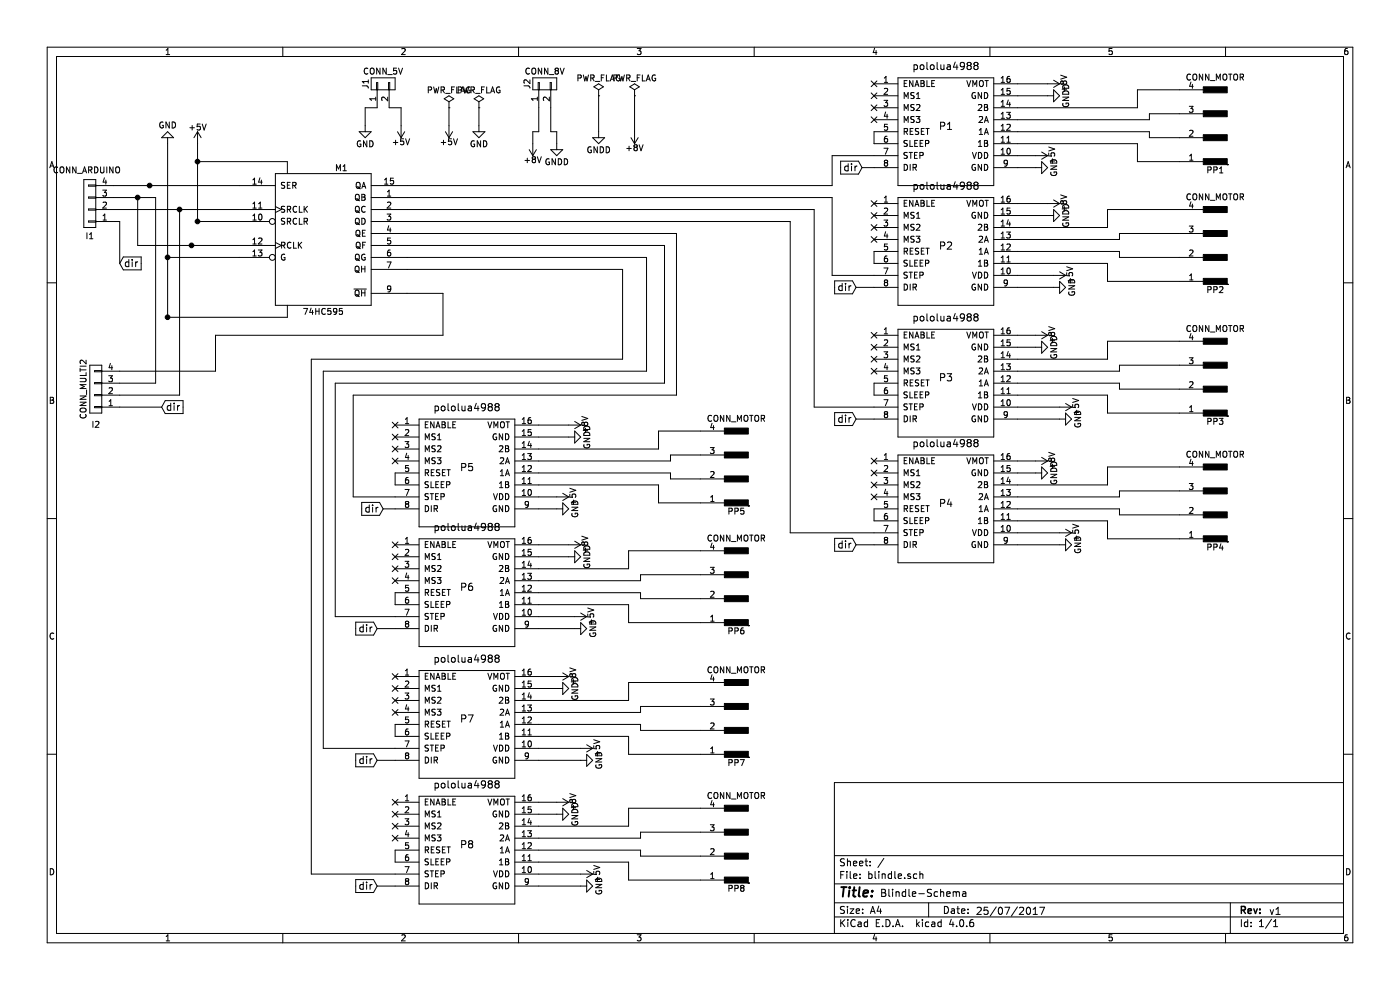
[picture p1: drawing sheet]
EESchema Schematic File Version 2
LIBS:blindle-rescue
LIBS:power
LIBS:device
LIBS:transistors
LIBS:conn
LIBS:linear
LIBS:regul
LIBS:74xx
LIBS:cmos4000
LIBS:adc-dac
LIBS:memory
LIBS:xilinx
LIBS:microcontrollers
LIBS:dsp
LIBS:microchip
LIBS:analog_switches
LIBS:motorola
LIBS:texas
LIBS:intel
LIBS:audio
LIBS:interface
LIBS:digital-audio
LIBS:philips
LIBS:display
LIBS:cypress
LIBS:siliconi
LIBS:opto
LIBS:atmel
LIBS:contrib
LIBS:valves
LIBS:pololu-cache
LIBS:blindle-cache
EELAYER 25 0
EELAYER END
$Descr A4 11693 8268
encoding utf-8
Sheet 1 1
Title ""
Date ""
Rev ""
Comp ""
Comment1 ""
Comment2 ""
Comment3 ""
Comment4 ""
$EndDescr
$Comp
L pololua4988 P1
U 1 1
P 7900 1100
F 0 "P1" H 7900 1150 60  0000 C CNN
F 1 "pololua4988" H 7900 1650 60  0000 C CNN
F 2 "pololu:pololua4988" H 7900 1150 60  0001 C CNN
F 3 "" H 7900 1150 60  0001 C CNN
	1    7900 1100
	1    0    0    -1  
$EndComp
$Comp
L CONN_01X04 I1
U 1 1
P 750 1700
F 0 "I1" H 750 1975 50  0000 C CNN
F 1 "CONN_ARDUINO" H 775 1425 50  0000 C CNN
F 2 "Pin_Headers:Pin_Header_Straight_1x04_Pitch2.54mm" H 750 1900 50  0001 C CNN
F 3 "" H 750 1900 50  0001 C CNN
	1    750  1700
	-1   0    0    1   
$EndComp
$Comp
L CONN_01X04_MALE PP1
U 1 1
P 10150 1050
F 0 "PP1" H 10150 1425 50  0000 C CNN
F 1 "CONN_MOTOR" H 10150 650 50  0000 C CNN
F 2 "Pin_Headers:Pin_Header_Straight_1x04_Pitch2.54mm" H 10150 1350 50  0001 C CNN
F 3 "" H 10150 1350 50  0001 C CNN
	1    10150 1050
	-1   0    0    1   
$EndComp
$Comp
L 74HC595 M1
U 1 1
P 2700 2000
F 0 "M1" H 2850 2600 50  0000 C CNN
F 1 "74HC595" H 2700 1400 50  0000 C CNN
F 2 "Housings_DIP:DIP-16_W7.62mm_LongPads" H 2700 2000 50  0001 C CNN
F 3 "" H 2700 2000 50  0001 C CNN
	1    2700 2000
	1    0    0    -1  
$EndComp
$Comp
L +5V #PWR01
U 1 1
P 1650 1200
F 0 "#PWR01" H 1650 1050 50  0001 C CNN
F 1 "+5V" H 1650 1340 50  0000 C CNN
F 2 "" H 1650 1200 50  0001 C CNN
F 3 "" H 1650 1200 50  0001 C CNN
	1    1650 1200
	1    0    0    -1  
$EndComp
$Comp
L +8V #PWR02
U 1 1
P 8750 700
F 0 "#PWR02" H 8750 550 50  0001 C CNN
F 1 "+8V" H 8750 840 50  0000 C CNN
F 2 "" H 8750 700 50  0001 C CNN
F 3 "" H 8750 700 50  0001 C CNN
	1    8750 700 
	0    1    1    0   
$EndComp
$Comp
L GNDD #PWR03
U 1 1
P 8750 800
F 0 "#PWR03" H 8750 550 50  0001 C CNN
F 1 "GNDD" H 8750 650 50  0000 C CNN
F 2 "" H 8750 800 50  0001 C CNN
F 3 "" H 8750 800 50  0001 C CNN
	1    8750 800 
	0    -1   1    0   
$EndComp
$Comp
L GND #PWR04
U 1 1
P 1400 1200
F 0 "#PWR04" H 1400 950 50  0001 C CNN
F 1 "GND" H 1400 1050 50  0000 C CNN
F 2 "" H 1400 1200 50  0001 C CNN
F 3 "" H 1400 1200 50  0001 C CNN
	1    1400 1200
	-1   0    0    1   
$EndComp
NoConn ~ 7300 1000
NoConn ~ 7300 900 
NoConn ~ 7300 800 
NoConn ~ 7300 700 
$Comp
L CONN_01X02 J1
U 1 1
P 3200 700
F 0 "J1" H 3200 850 50  0000 C CNN
F 1 "CONN_5V" V 3300 700 50  0000 C CNN
F 2 "Connectors:PINHEAD1-2" H 3200 700 50  0001 C CNN
F 3 "" H 3200 700 50  0001 C CNN
	1    3200 700 
	0    -1   -1   0   
$EndComp
$Comp
L GND #PWR05
U 1 1
P 3050 1050
F 0 "#PWR05" H 3050 800 50  0001 C CNN
F 1 "GND" H 3050 900 50  0000 C CNN
F 2 "" H 3050 1050 50  0001 C CNN
F 3 "" H 3050 1050 50  0001 C CNN
	1    3050 1050
	1    0    0    -1  
$EndComp
$Comp
L +5V #PWR06
U 1 1
P 3350 1050
F 0 "#PWR06" H 3350 900 50  0001 C CNN
F 1 "+5V" H 3350 1190 50  0000 C CNN
F 2 "" H 3350 1050 50  0001 C CNN
F 3 "" H 3350 1050 50  0001 C CNN
	1    3350 1050
	-1   0    0    1   
$EndComp
$Comp
L +5V #PWR07
U 1 1
P 3750 1050
F 0 "#PWR07" H 3750 900 50  0001 C CNN
F 1 "+5V" H 3750 1190 50  0000 C CNN
F 2 "" H 3750 1050 50  0001 C CNN
F 3 "" H 3750 1050 50  0001 C CNN
	1    3750 1050
	-1   0    0    1   
$EndComp
$Comp
L GND #PWR08
U 1 1
P 4000 1050
F 0 "#PWR08" H 4000 800 50  0001 C CNN
F 1 "GND" H 4000 900 50  0000 C CNN
F 2 "" H 4000 1050 50  0001 C CNN
F 3 "" H 4000 1050 50  0001 C CNN
	1    4000 1050
	1    0    0    -1  
$EndComp
$Comp
L PWR_FLAG #FLG09
U 1 1
P 3750 900
F 0 "#FLG09" H 3750 975 50  0001 C CNN
F 1 "PWR_FLAG" H 3750 1050 50  0000 C CNN
F 2 "" H 3750 900 50  0001 C CNN
F 3 "" H 3750 900 50  0001 C CNN
	1    3750 900 
	1    0    0    -1  
$EndComp
$Comp
L PWR_FLAG #FLG010
U 1 1
P 4000 900
F 0 "#FLG010" H 4000 975 50  0001 C CNN
F 1 "PWR_FLAG" H 4000 1050 50  0000 C CNN
F 2 "" H 4000 900 50  0001 C CNN
F 3 "" H 4000 900 50  0001 C CNN
	1    4000 900 
	1    0    0    -1  
$EndComp
$Comp
L CONN_01X02 J2
U 1 1
P 4550 700
F 0 "J2" H 4550 850 50  0000 C CNN
F 1 "CONN_8V" V 4650 700 50  0000 C CNN
F 2 "Connectors:bornier2" H 4550 700 50  0001 C CNN
F 3 "" H 4550 700 50  0001 C CNN
	1    4550 700 
	0    -1   -1   0   
$EndComp
$Comp
L +8V #PWR011
U 1 1
P 4450 1200
F 0 "#PWR011" H 4450 1050 50  0001 C CNN
F 1 "+8V" H 4450 1340 50  0000 C CNN
F 2 "" H 4450 1200 50  0001 C CNN
F 3 "" H 4450 1200 50  0001 C CNN
	1    4450 1200
	-1   0    0    1   
$EndComp
$Comp
L GNDD #PWR012
U 1 1
P 4650 1200
F 0 "#PWR012" H 4650 950 50  0001 C CNN
F 1 "GNDD" H 4650 1050 50  0000 C CNN
F 2 "" H 4650 1200 50  0001 C CNN
F 3 "" H 4650 1200 50  0001 C CNN
	1    4650 1200
	1    0    0    -1  
$EndComp
$Comp
L GNDD #PWR013
U 1 1
P 5000 1100
F 0 "#PWR013" H 5000 850 50  0001 C CNN
F 1 "GNDD" H 5000 950 50  0000 C CNN
F 2 "" H 5000 1100 50  0001 C CNN
F 3 "" H 5000 1100 50  0001 C CNN
	1    5000 1100
	1    0    0    -1  
$EndComp
$Comp
L +8V #PWR014
U 1 1
P 5300 1100
F 0 "#PWR014" H 5300 950 50  0001 C CNN
F 1 "+8V" H 5300 1240 50  0000 C CNN
F 2 "" H 5300 1100 50  0001 C CNN
F 3 "" H 5300 1100 50  0001 C CNN
	1    5300 1100
	-1   0    0    1   
$EndComp
$Comp
L PWR_FLAG #FLG015
U 1 1
P 5000 800
F 0 "#FLG015" H 5000 875 50  0001 C CNN
F 1 "PWR_FLAG" H 5000 950 50  0000 C CNN
F 2 "" H 5000 800 50  0001 C CNN
F 3 "" H 5000 800 50  0001 C CNN
	1    5000 800 
	1    0    0    -1  
$EndComp
$Comp
L PWR_FLAG #FLG016
U 1 1
P 5300 800
F 0 "#FLG016" H 5300 875 50  0001 C CNN
F 1 "PWR_FLAG" H 5300 950 50  0000 C CNN
F 2 "" H 5300 800 50  0001 C CNN
F 3 "" H 5300 800 50  0001 C CNN
	1    5300 800 
	1    0    0    -1  
$EndComp
$Comp
L pololua4988 P2
U 1 1
P 7900 2100
F 0 "P2" H 7900 2150 60  0000 C CNN
F 1 "pololua4988" H 7900 2650 60  0000 C CNN
F 2 "pololu:pololua4988" H 7900 2150 60  0001 C CNN
F 3 "" H 7900 2150 60  0001 C CNN
	1    7900 2100
	1    0    0    -1  
$EndComp
$Comp
L CONN_01X04_MALE PP2
U 1 1
P 10150 2050
F 0 "PP2" H 10150 2425 50  0000 C CNN
F 1 "CONN_MOTOR" H 10150 1650 50  0000 C CNN
F 2 "Pin_Headers:Pin_Header_Straight_1x04_Pitch2.54mm" H 10150 2350 50  0001 C CNN
F 3 "" H 10150 2350 50  0001 C CNN
	1    10150 2050
	-1   0    0    1   
$EndComp
$Comp
L GND #PWR017
U 1 1
P 8800 2400
F 0 "#PWR017" H 8800 2150 50  0001 C CNN
F 1 "GND" H 8800 2250 50  0000 C CNN
F 2 "" H 8800 2400 50  0001 C CNN
F 3 "" H 8800 2400 50  0001 C CNN
	1    8800 2400
	0    -1   -1   0   
$EndComp
$Comp
L +5V #PWR018
U 1 1
P 8800 2300
F 0 "#PWR018" H 8800 2150 50  0001 C CNN
F 1 "+5V" H 8800 2440 50  0000 C CNN
F 2 "" H 8800 2300 50  0001 C CNN
F 3 "" H 8800 2300 50  0001 C CNN
	1    8800 2300
	0    1    1    0   
$EndComp
$Comp
L +8V #PWR019
U 1 1
P 8750 1700
F 0 "#PWR019" H 8750 1550 50  0001 C CNN
F 1 "+8V" H 8750 1840 50  0000 C CNN
F 2 "" H 8750 1700 50  0001 C CNN
F 3 "" H 8750 1700 50  0001 C CNN
	1    8750 1700
	0    1    1    0   
$EndComp
$Comp
L GNDD #PWR020
U 1 1
P 8750 1800
F 0 "#PWR020" H 8750 1550 50  0001 C CNN
F 1 "GNDD" H 8750 1650 50  0000 C CNN
F 2 "" H 8750 1800 50  0001 C CNN
F 3 "" H 8750 1800 50  0001 C CNN
	1    8750 1800
	0    -1   -1   0   
$EndComp
$Comp
L GND #PWR021
U 1 1
P 8650 1400
F 0 "#PWR021" H 8650 1150 50  0001 C CNN
F 1 "GND" H 8650 1250 50  0000 C CNN
F 2 "" H 8650 1400 50  0001 C CNN
F 3 "" H 8650 1400 50  0001 C CNN
	1    8650 1400
	0    -1   -1   0   
$EndComp
$Comp
L +5V #PWR022
U 1 1
P 8650 1300
F 0 "#PWR022" H 8650 1150 50  0001 C CNN
F 1 "+5V" H 8650 1440 50  0000 C CNN
F 2 "" H 8650 1300 50  0001 C CNN
F 3 "" H 8650 1300 50  0001 C CNN
	1    8650 1300
	0    1    1    0   
$EndComp
NoConn ~ 7300 1700
NoConn ~ 7300 1800
NoConn ~ 7300 1900
NoConn ~ 7300 2000
Text GLabel 7200 1400 0    60   Input ~ 0
dir
Text GLabel 7150 2400 0    60   Input ~ 0
dir
Text GLabel 1000 2200 2    60   Input ~ 0
dir
$Comp
L pololua4988 P3
U 1 1
P 7900 3200
F 0 "P3" H 7900 3250 60  0000 C CNN
F 1 "pololua4988" H 7900 3750 60  0000 C CNN
F 2 "pololu:pololua4988" H 7900 3250 60  0001 C CNN
F 3 "" H 7900 3250 60  0001 C CNN
	1    7900 3200
	1    0    0    -1  
$EndComp
$Comp
L CONN_01X04_MALE PP3
U 1 1
P 10150 3150
F 0 "PP3" H 10150 3525 50  0000 C CNN
F 1 "CONN_MOTOR" H 10150 2750 50  0000 C CNN
F 2 "Pin_Headers:Pin_Header_Straight_1x04_Pitch2.54mm" H 10150 3450 50  0001 C CNN
F 3 "" H 10150 3450 50  0001 C CNN
	1    10150 3150
	-1   0    0    1   
$EndComp
$Comp
L GND #PWR023
U 1 1
P 8850 3500
F 0 "#PWR023" H 8850 3250 50  0001 C CNN
F 1 "GND" H 8850 3350 50  0000 C CNN
F 2 "" H 8850 3500 50  0001 C CNN
F 3 "" H 8850 3500 50  0001 C CNN
	1    8850 3500
	0    -1   -1   0   
$EndComp
$Comp
L +5V #PWR024
U 1 1
P 8850 3400
F 0 "#PWR024" H 8850 3250 50  0001 C CNN
F 1 "+5V" H 8850 3540 50  0000 C CNN
F 2 "" H 8850 3400 50  0001 C CNN
F 3 "" H 8850 3400 50  0001 C CNN
	1    8850 3400
	0    1    1    0   
$EndComp
$Comp
L +8V #PWR025
U 1 1
P 8650 2800
F 0 "#PWR025" H 8650 2650 50  0001 C CNN
F 1 "+8V" H 8650 2940 50  0000 C CNN
F 2 "" H 8650 2800 50  0001 C CNN
F 3 "" H 8650 2800 50  0001 C CNN
	1    8650 2800
	0    1    1    0   
$EndComp
$Comp
L GNDD #PWR026
U 1 1
P 8650 2900
F 0 "#PWR026" H 8650 2650 50  0001 C CNN
F 1 "GNDD" H 8650 2750 50  0000 C CNN
F 2 "" H 8650 2900 50  0001 C CNN
F 3 "" H 8650 2900 50  0001 C CNN
	1    8650 2900
	0    -1   -1   0   
$EndComp
NoConn ~ 7300 2800
NoConn ~ 7300 2900
NoConn ~ 7300 3000
NoConn ~ 7300 3100
Text GLabel 7150 3500 0    60   Input ~ 0
dir
$Comp
L pololua4988 P4
U 1 1
P 7900 4250
F 0 "P4" H 7900 4300 60  0000 C CNN
F 1 "pololua4988" H 7900 4800 60  0000 C CNN
F 2 "pololu:pololua4988" H 7900 4300 60  0001 C CNN
F 3 "" H 7900 4300 60  0001 C CNN
	1    7900 4250
	1    0    0    -1  
$EndComp
$Comp
L CONN_01X04_MALE PP4
U 1 1
P 10150 4200
F 0 "PP4" H 10150 4575 50  0000 C CNN
F 1 "CONN_MOTOR" H 10150 3800 50  0000 C CNN
F 2 "Pin_Headers:Pin_Header_Straight_1x04_Pitch2.54mm" H 10150 4500 50  0001 C CNN
F 3 "" H 10150 4500 50  0001 C CNN
	1    10150 4200
	-1   0    0    1   
$EndComp
$Comp
L GND #PWR027
U 1 1
P 8850 4550
F 0 "#PWR027" H 8850 4300 50  0001 C CNN
F 1 "GND" H 8850 4400 50  0000 C CNN
F 2 "" H 8850 4550 50  0001 C CNN
F 3 "" H 8850 4550 50  0001 C CNN
	1    8850 4550
	0    -1   -1   0   
$EndComp
$Comp
L +5V #PWR028
U 1 1
P 8850 4450
F 0 "#PWR028" H 8850 4300 50  0001 C CNN
F 1 "+5V" H 8850 4590 50  0000 C CNN
F 2 "" H 8850 4450 50  0001 C CNN
F 3 "" H 8850 4450 50  0001 C CNN
	1    8850 4450
	0    1    1    0   
$EndComp
$Comp
L +8V #PWR029
U 1 1
P 8650 3850
F 0 "#PWR029" H 8650 3700 50  0001 C CNN
F 1 "+8V" H 8650 3990 50  0000 C CNN
F 2 "" H 8650 3850 50  0001 C CNN
F 3 "" H 8650 3850 50  0001 C CNN
	1    8650 3850
	0    1    1    0   
$EndComp
$Comp
L GNDD #PWR030
U 1 1
P 8650 3950
F 0 "#PWR030" H 8650 3700 50  0001 C CNN
F 1 "GNDD" H 8650 3800 50  0000 C CNN
F 2 "" H 8650 3950 50  0001 C CNN
F 3 "" H 8650 3950 50  0001 C CNN
	1    8650 3950
	0    -1   -1   0   
$EndComp
NoConn ~ 7300 3850
NoConn ~ 7300 3950
NoConn ~ 7300 4050
NoConn ~ 7300 4150
Text GLabel 7150 4550 0    60   Input ~ 0
dir
$Comp
L pololua4988 P5
U 1 1
P 3900 3950
F 0 "P5" H 3900 4000 60  0000 C CNN
F 1 "pololua4988" H 3900 4500 60  0000 C CNN
F 2 "pololu:pololua4988" H 3900 4000 60  0001 C CNN
F 3 "" H 3900 4000 60  0001 C CNN
	1    3900 3950
	1    0    0    -1  
$EndComp
$Comp
L CONN_01X04_MALE PP5
U 1 1
P 6150 3900
F 0 "PP5" H 6150 4275 50  0000 C CNN
F 1 "CONN_MOTOR" H 6150 3500 50  0000 C CNN
F 2 "Pin_Headers:Pin_Header_Straight_1x04_Pitch2.54mm" H 6150 4200 50  0001 C CNN
F 3 "" H 6150 4200 50  0001 C CNN
	1    6150 3900
	-1   0    0    1   
$EndComp
$Comp
L +8V #PWR031
U 1 1
P 4750 3550
F 0 "#PWR031" H 4750 3400 50  0001 C CNN
F 1 "+8V" H 4750 3690 50  0000 C CNN
F 2 "" H 4750 3550 50  0001 C CNN
F 3 "" H 4750 3550 50  0001 C CNN
	1    4750 3550
	0    1    1    0   
$EndComp
$Comp
L GNDD #PWR032
U 1 1
P 4750 3650
F 0 "#PWR032" H 4750 3400 50  0001 C CNN
F 1 "GNDD" H 4750 3500 50  0000 C CNN
F 2 "" H 4750 3650 50  0001 C CNN
F 3 "" H 4750 3650 50  0001 C CNN
	1    4750 3650
	0    -1   1    0   
$EndComp
NoConn ~ 3300 3850
NoConn ~ 3300 3750
NoConn ~ 3300 3650
NoConn ~ 3300 3550
$Comp
L pololua4988 P6
U 1 1
P 3900 4950
F 0 "P6" H 3900 5000 60  0000 C CNN
F 1 "pololua4988" H 3900 5500 60  0000 C CNN
F 2 "pololu:pololua4988" H 3900 5000 60  0001 C CNN
F 3 "" H 3900 5000 60  0001 C CNN
	1    3900 4950
	1    0    0    -1  
$EndComp
$Comp
L CONN_01X04_MALE PP6
U 1 1
P 6150 4900
F 0 "PP6" H 6150 5275 50  0000 C CNN
F 1 "CONN_MOTOR" H 6150 4500 50  0000 C CNN
F 2 "Pin_Headers:Pin_Header_Straight_1x04_Pitch2.54mm" H 6150 5200 50  0001 C CNN
F 3 "" H 6150 5200 50  0001 C CNN
	1    6150 4900
	-1   0    0    1   
$EndComp
$Comp
L GND #PWR033
U 1 1
P 4800 5250
F 0 "#PWR033" H 4800 5000 50  0001 C CNN
F 1 "GND" H 4800 5100 50  0000 C CNN
F 2 "" H 4800 5250 50  0001 C CNN
F 3 "" H 4800 5250 50  0001 C CNN
	1    4800 5250
	0    -1   -1   0   
$EndComp
$Comp
L +5V #PWR034
U 1 1
P 4800 5150
F 0 "#PWR034" H 4800 5000 50  0001 C CNN
F 1 "+5V" H 4800 5290 50  0000 C CNN
F 2 "" H 4800 5150 50  0001 C CNN
F 3 "" H 4800 5150 50  0001 C CNN
	1    4800 5150
	0    1    1    0   
$EndComp
$Comp
L +8V #PWR035
U 1 1
P 4750 4550
F 0 "#PWR035" H 4750 4400 50  0001 C CNN
F 1 "+8V" H 4750 4690 50  0000 C CNN
F 2 "" H 4750 4550 50  0001 C CNN
F 3 "" H 4750 4550 50  0001 C CNN
	1    4750 4550
	0    1    1    0   
$EndComp
$Comp
L GNDD #PWR036
U 1 1
P 4750 4650
F 0 "#PWR036" H 4750 4400 50  0001 C CNN
F 1 "GNDD" H 4750 4500 50  0000 C CNN
F 2 "" H 4750 4650 50  0001 C CNN
F 3 "" H 4750 4650 50  0001 C CNN
	1    4750 4650
	0    -1   -1   0   
$EndComp
$Comp
L GND #PWR037
U 1 1
P 4650 4250
F 0 "#PWR037" H 4650 4000 50  0001 C CNN
F 1 "GND" H 4650 4100 50  0000 C CNN
F 2 "" H 4650 4250 50  0001 C CNN
F 3 "" H 4650 4250 50  0001 C CNN
	1    4650 4250
	0    -1   -1   0   
$EndComp
$Comp
L +5V #PWR038
U 1 1
P 4650 4150
F 0 "#PWR038" H 4650 4000 50  0001 C CNN
F 1 "+5V" H 4650 4290 50  0000 C CNN
F 2 "" H 4650 4150 50  0001 C CNN
F 3 "" H 4650 4150 50  0001 C CNN
	1    4650 4150
	0    1    1    0   
$EndComp
NoConn ~ 3300 4550
NoConn ~ 3300 4650
NoConn ~ 3300 4750
NoConn ~ 3300 4850
Text GLabel 3200 4250 0    60   Input ~ 0
dir
Text GLabel 3150 5250 0    60   Input ~ 0
dir
$Comp
L pololua4988 P7
U 1 1
P 3900 6050
F 0 "P7" H 3900 6100 60  0000 C CNN
F 1 "pololua4988" H 3900 6600 60  0000 C CNN
F 2 "pololu:pololua4988" H 3900 6100 60  0001 C CNN
F 3 "" H 3900 6100 60  0001 C CNN
	1    3900 6050
	1    0    0    -1  
$EndComp
$Comp
L CONN_01X04_MALE PP7
U 1 1
P 6150 6000
F 0 "PP7" H 6150 6375 50  0000 C CNN
F 1 "CONN_MOTOR" H 6150 5600 50  0000 C CNN
F 2 "Pin_Headers:Pin_Header_Straight_1x04_Pitch2.54mm" H 6150 6300 50  0001 C CNN
F 3 "" H 6150 6300 50  0001 C CNN
	1    6150 6000
	-1   0    0    1   
$EndComp
$Comp
L GND #PWR039
U 1 1
P 4850 6350
F 0 "#PWR039" H 4850 6100 50  0001 C CNN
F 1 "GND" H 4850 6200 50  0000 C CNN
F 2 "" H 4850 6350 50  0001 C CNN
F 3 "" H 4850 6350 50  0001 C CNN
	1    4850 6350
	0    -1   -1   0   
$EndComp
$Comp
L +5V #PWR040
U 1 1
P 4850 6250
F 0 "#PWR040" H 4850 6100 50  0001 C CNN
F 1 "+5V" H 4850 6390 50  0000 C CNN
F 2 "" H 4850 6250 50  0001 C CNN
F 3 "" H 4850 6250 50  0001 C CNN
	1    4850 6250
	0    1    1    0   
$EndComp
$Comp
L +8V #PWR041
U 1 1
P 4650 5650
F 0 "#PWR041" H 4650 5500 50  0001 C CNN
F 1 "+8V" H 4650 5790 50  0000 C CNN
F 2 "" H 4650 5650 50  0001 C CNN
F 3 "" H 4650 5650 50  0001 C CNN
	1    4650 5650
	0    1    1    0   
$EndComp
$Comp
L GNDD #PWR042
U 1 1
P 4650 5750
F 0 "#PWR042" H 4650 5500 50  0001 C CNN
F 1 "GNDD" H 4650 5600 50  0000 C CNN
F 2 "" H 4650 5750 50  0001 C CNN
F 3 "" H 4650 5750 50  0001 C CNN
	1    4650 5750
	0    -1   -1   0   
$EndComp
NoConn ~ 3300 5650
NoConn ~ 3300 5750
NoConn ~ 3300 5850
NoConn ~ 3300 5950
Text GLabel 3150 6350 0    60   Input ~ 0
dir
$Comp
L pololua4988 P8
U 1 1
P 3900 7100
F 0 "P8" H 3900 7150 60  0000 C CNN
F 1 "pololua4988" H 3900 7650 60  0000 C CNN
F 2 "pololu:pololua4988" H 3900 7150 60  0001 C CNN
F 3 "" H 3900 7150 60  0001 C CNN
	1    3900 7100
	1    0    0    -1  
$EndComp
$Comp
L CONN_01X04_MALE PP8
U 1 1
P 6150 7050
F 0 "PP8" H 6150 7425 50  0000 C CNN
F 1 "CONN_MOTOR" H 6150 6650 50  0000 C CNN
F 2 "Pin_Headers:Pin_Header_Straight_1x04_Pitch2.54mm" H 6150 7350 50  0001 C CNN
F 3 "" H 6150 7350 50  0001 C CNN
	1    6150 7050
	-1   0    0    1   
$EndComp
$Comp
L GND #PWR043
U 1 1
P 4850 7400
F 0 "#PWR043" H 4850 7150 50  0001 C CNN
F 1 "GND" H 4850 7250 50  0000 C CNN
F 2 "" H 4850 7400 50  0001 C CNN
F 3 "" H 4850 7400 50  0001 C CNN
	1    4850 7400
	0    -1   -1   0   
$EndComp
$Comp
L +5V #PWR044
U 1 1
P 4850 7300
F 0 "#PWR044" H 4850 7150 50  0001 C CNN
F 1 "+5V" H 4850 7440 50  0000 C CNN
F 2 "" H 4850 7300 50  0001 C CNN
F 3 "" H 4850 7300 50  0001 C CNN
	1    4850 7300
	0    1    1    0   
$EndComp
$Comp
L +8V #PWR045
U 1 1
P 4650 6700
F 0 "#PWR045" H 4650 6550 50  0001 C CNN
F 1 "+8V" H 4650 6840 50  0000 C CNN
F 2 "" H 4650 6700 50  0001 C CNN
F 3 "" H 4650 6700 50  0001 C CNN
	1    4650 6700
	0    1    1    0   
$EndComp
$Comp
L GNDD #PWR046
U 1 1
P 4650 6800
F 0 "#PWR046" H 4650 6550 50  0001 C CNN
F 1 "GNDD" H 4650 6650 50  0000 C CNN
F 2 "" H 4650 6800 50  0001 C CNN
F 3 "" H 4650 6800 50  0001 C CNN
	1    4650 6800
	0    -1   -1   0   
$EndComp
NoConn ~ 3300 6700
NoConn ~ 3300 6800
NoConn ~ 3300 6900
NoConn ~ 3300 7000
Text GLabel 3150 7400 0    60   Input ~ 0
dir
$Comp
L CONN_01X04 I2
U 1 1
P 800 3250
F 0 "I2" H 800 3550 50  0000 C CNN
F 1 "CONN_MULTI2" V 900 3250 50  0000 C CNN
F 2 "Pin_Headers:Pin_Header_Straight_1x04_Pitch2.54mm" H 800 3250 50  0001 C CNN
F 3 "" H 800 3250 50  0001 C CNN
	1    800  3250
	-1   0    0    1   
$EndComp
Wire Wire Line
	1650 1200 1650 1850
Wire Wire Line
	1400 1200 1400 2650
Wire Wire Line
	950  1550 2000 1550
Wire Wire Line
	950  1750 2000 1750
Wire Wire Line
	1150 2050 2000 2050
Wire Wire Line
	1150 1650 1150 2050
Wire Wire Line
	3400 1550 6950 1550
Connection ~ 1650 1850
Connection ~ 1400 2150
Wire Wire Line
	2400 2550 2400 2650
Wire Wire Line
	2400 2650 1400 2650
Connection ~ 1400 2650
Wire Wire Line
	2400 1450 2400 1350
Wire Wire Line
	2400 1350 1650 1350
Connection ~ 1650 1350
Wire Wire Line
	2000 2150 1400 2150
Wire Wire Line
	1650 1850 2000 1850
Wire Wire Line
	3050 1050 3050 900 
Wire Wire Line
	3050 900  3150 900 
Wire Wire Line
	3250 900  3350 900 
Wire Wire Line
	3350 900  3350 1050
Wire Wire Line
	3750 900  3750 1050
Wire Wire Line
	4000 900  4000 1050
Wire Wire Line
	4450 1200 4450 1100
Wire Wire Line
	4450 1100 4500 1100
Wire Wire Line
	4500 1100 4500 900 
Wire Wire Line
	4650 1200 4650 1100
Wire Wire Line
	4650 1100 4600 1100
Wire Wire Line
	4600 1100 4600 900 
Wire Wire Line
	5000 1100 5000 800 
Wire Wire Line
	5300 1100 5300 800 
Wire Wire Line
	950  1650 1300 1650
Wire Wire Line
	8500 1900 9250 1900
Wire Wire Line
	9250 1900 9250 1750
Wire Wire Line
	9250 1750 9850 1750
Wire Wire Line
	8500 2000 9350 2000
Wire Wire Line
	9350 2000 9350 1950
Wire Wire Line
	9350 1950 9850 1950
Wire Wire Line
	8500 2100 9350 2100
Wire Wire Line
	9350 2100 9350 2150
Wire Wire Line
	9350 2150 9850 2150
Wire Wire Line
	8500 2200 9250 2200
Wire Wire Line
	9250 2200 9250 2350
Wire Wire Line
	9250 2350 9850 2350
Wire Wire Line
	8750 1700 8500 1700
Wire Wire Line
	8500 1800 8750 1800
Wire Wire Line
	3400 1650 6950 1650
Wire Wire Line
	8500 2400 8800 2400
Wire Wire Line
	7300 1300 6950 1300
Wire Wire Line
	8500 700  8750 700 
Wire Wire Line
	8500 900  9500 900 
Wire Wire Line
	9500 900  9500 750 
Wire Wire Line
	9500 750  9850 750 
Wire Wire Line
	8500 1000 9600 1000
Wire Wire Line
	9600 1000 9600 950 
Wire Wire Line
	9600 950  9850 950 
Wire Wire Line
	8500 1100 9600 1100
Wire Wire Line
	9600 1100 9600 1150
Wire Wire Line
	9600 1150 9850 1150
Wire Wire Line
	8500 1200 9500 1200
Wire Wire Line
	9500 1200 9500 1350
Wire Wire Line
	9500 1350 9850 1350
Wire Wire Line
	8500 1400 8650 1400
Wire Wire Line
	7300 2200 7300 2100
Wire Wire Line
	7300 1200 7300 1100
Wire Wire Line
	8500 3000 9250 3000
Wire Wire Line
	9250 3000 9250 2850
Wire Wire Line
	9250 2850 9850 2850
Wire Wire Line
	8500 3100 9350 3100
Wire Wire Line
	9350 3100 9350 3050
Wire Wire Line
	9350 3050 9850 3050
Wire Wire Line
	8500 3200 9350 3200
Wire Wire Line
	9350 3200 9350 3250
Wire Wire Line
	9350 3250 9850 3250
Wire Wire Line
	8500 3300 9250 3300
Wire Wire Line
	9250 3300 9250 3450
Wire Wire Line
	9250 3450 9850 3450
Wire Wire Line
	8650 2800 8500 2800
Wire Wire Line
	8500 2900 8650 2900
Wire Wire Line
	8500 3500 8850 3500
Wire Wire Line
	8500 3400 8850 3400
Wire Wire Line
	7300 3300 7300 3200
Wire Wire Line
	8500 1300 8650 1300
Wire Wire Line
	6950 2300 7300 2300
Wire Wire Line
	8500 4050 9250 4050
Wire Wire Line
	9250 4050 9250 3900
Wire Wire Line
	9250 3900 9850 3900
Wire Wire Line
	8500 4150 9350 4150
Wire Wire Line
	9350 4150 9350 4100
Wire Wire Line
	9350 4100 9850 4100
Wire Wire Line
	8500 4250 9350 4250
Wire Wire Line
	9350 4250 9350 4300
Wire Wire Line
	9350 4300 9850 4300
Wire Wire Line
	8500 4350 9250 4350
Wire Wire Line
	9250 4350 9250 4500
Wire Wire Line
	9250 4500 9850 4500
Wire Wire Line
	8650 3850 8500 3850
Wire Wire Line
	8500 3950 8650 3950
Wire Wire Line
	8500 4550 8850 4550
Wire Wire Line
	8500 4450 8850 4450
Wire Wire Line
	7300 4350 7300 4250
Wire Wire Line
	3400 1850 6600 1850
Wire Wire Line
	6600 4450 7300 4450
Wire Wire Line
	6950 1300 6950 1550
Wire Wire Line
	6950 1650 6950 2300
Wire Wire Line
	3400 1750 6800 1750
Wire Wire Line
	6800 1750 6800 3400
Wire Wire Line
	6800 3400 7300 3400
Wire Wire Line
	6600 1850 6600 4450
Wire Wire Line
	8500 800  8750 800 
Wire Wire Line
	8500 2300 8800 2300
Wire Wire Line
	7150 4550 7300 4550
Wire Wire Line
	7150 3500 7300 3500
Wire Wire Line
	7150 2400 7300 2400
Wire Wire Line
	7200 1400 7300 1400
Wire Wire Line
	1000 1850 1000 2200
Wire Wire Line
	1000 1850 950  1850
Wire Wire Line
	4500 4750 5250 4750
Wire Wire Line
	5250 4750 5250 4600
Wire Wire Line
	5250 4600 5850 4600
Wire Wire Line
	4500 4850 5350 4850
Wire Wire Line
	5350 4850 5350 4800
Wire Wire Line
	5350 4800 5850 4800
Wire Wire Line
	4500 4950 5350 4950
Wire Wire Line
	5350 4950 5350 5000
Wire Wire Line
	5350 5000 5850 5000
Wire Wire Line
	4500 5050 5250 5050
Wire Wire Line
	5250 5050 5250 5200
Wire Wire Line
	5250 5200 5850 5200
Wire Wire Line
	4750 4550 4500 4550
Wire Wire Line
	4500 4650 4750 4650
Wire Wire Line
	4500 5250 4800 5250
Wire Wire Line
	3300 4150 2950 4150
Wire Wire Line
	4500 3550 4750 3550
Wire Wire Line
	4500 3750 5500 3750
Wire Wire Line
	5500 3750 5500 3600
Wire Wire Line
	5500 3600 5850 3600
Wire Wire Line
	4500 3850 5600 3850
Wire Wire Line
	5600 3850 5600 3800
Wire Wire Line
	5600 3800 5850 3800
Wire Wire Line
	4500 3950 5600 3950
Wire Wire Line
	5600 3950 5600 4000
Wire Wire Line
	5600 4000 5850 4000
Wire Wire Line
	4500 4050 5500 4050
Wire Wire Line
	5500 4050 5500 4200
Wire Wire Line
	5500 4200 5850 4200
Wire Wire Line
	4500 4250 4650 4250
Wire Wire Line
	3300 5050 3300 4950
Wire Wire Line
	3300 4050 3300 3950
Wire Wire Line
	4500 5850 5250 5850
Wire Wire Line
	5250 5850 5250 5700
Wire Wire Line
	5250 5700 5850 5700
Wire Wire Line
	4500 5950 5350 5950
Wire Wire Line
	5350 5950 5350 5900
Wire Wire Line
	5350 5900 5850 5900
Wire Wire Line
	4500 6050 5350 6050
Wire Wire Line
	5350 6050 5350 6100
Wire Wire Line
	5350 6100 5850 6100
Wire Wire Line
	4500 6150 5250 6150
Wire Wire Line
	5250 6150 5250 6300
Wire Wire Line
	5250 6300 5850 6300
Wire Wire Line
	4650 5650 4500 5650
Wire Wire Line
	4500 5750 4650 5750
Wire Wire Line
	4500 6350 4850 6350
Wire Wire Line
	4500 6250 4850 6250
Wire Wire Line
	3300 6150 3300 6050
Wire Wire Line
	4500 4150 4650 4150
Wire Wire Line
	2800 5150 3300 5150
Wire Wire Line
	4500 6900 5250 6900
Wire Wire Line
	5250 6900 5250 6750
Wire Wire Line
	5250 6750 5850 6750
Wire Wire Line
	4500 7000 5350 7000
Wire Wire Line
	5350 7000 5350 6950
Wire Wire Line
	5350 6950 5850 6950
Wire Wire Line
	4500 7100 5350 7100
Wire Wire Line
	5350 7100 5350 7150
Wire Wire Line
	5350 7150 5850 7150
Wire Wire Line
	4500 7200 5250 7200
Wire Wire Line
	5250 7200 5250 7350
Wire Wire Line
	5250 7350 5850 7350
Wire Wire Line
	4650 6700 4500 6700
Wire Wire Line
	4500 6800 4650 6800
Wire Wire Line
	4500 7400 4850 7400
Wire Wire Line
	4500 7300 4850 7300
Wire Wire Line
	3300 7200 3300 7100
Wire Wire Line
	2600 7300 3300 7300
Wire Wire Line
	2700 6250 3300 6250
Wire Wire Line
	4500 3650 4750 3650
Wire Wire Line
	4500 5150 4800 5150
Wire Wire Line
	3150 7400 3300 7400
Wire Wire Line
	3150 6350 3300 6350
Wire Wire Line
	3150 5250 3300 5250
Wire Wire Line
	3200 4250 3300 4250
Wire Wire Line
	2950 4150 2950 3300
Wire Wire Line
	2950 3300 5650 3300
Wire Wire Line
	5650 3300 5650 1950
Wire Wire Line
	5650 1950 3400 1950
Wire Wire Line
	2800 5150 2800 3200
Wire Wire Line
	2800 3200 5550 3200
Wire Wire Line
	5550 3200 5550 2050
Wire Wire Line
	5550 2050 3400 2050
Wire Wire Line
	3400 2150 5400 2150
Wire Wire Line
	5400 2150 5400 3100
Wire Wire Line
	5400 3100 2700 3100
Wire Wire Line
	2700 3100 2700 6250
Wire Wire Line
	3400 2250 5200 2250
Wire Wire Line
	5200 2250 5200 3000
Wire Wire Line
	5200 3000 2600 3000
Wire Wire Line
	2600 3000 2600 7300
Connection ~ 1250 1550
Wire Wire Line
	1000 3200 1300 3200
Wire Wire Line
	1300 3200 1300 1650
Connection ~ 1150 1650
Wire Wire Line
	1000 3300 1500 3300
Wire Wire Line
	1500 3300 1500 1750
Connection ~ 1500 1750
Connection ~ 1600 2050
Wire Wire Line
	1000 3100 1800 3100
Wire Wire Line
	1800 3100 1800 2800
Wire Wire Line
	1800 2800 3700 2800
Wire Wire Line
	3700 2800 3700 2450
Wire Wire Line
	3700 2450 3400 2450
Text Label 7350 7500 0    60   ~ 0
Blindle-Schema
Text Label 8150 7650 0    60   ~ 0
25/07/2017
Text Label 10600 7650 0    60   ~ 0
v1
Text GLabel 1350 3400 2    60   Input ~ 0
dir
Wire Wire Line
	1000 3400 1350 3400
$EndSCHEMATC
